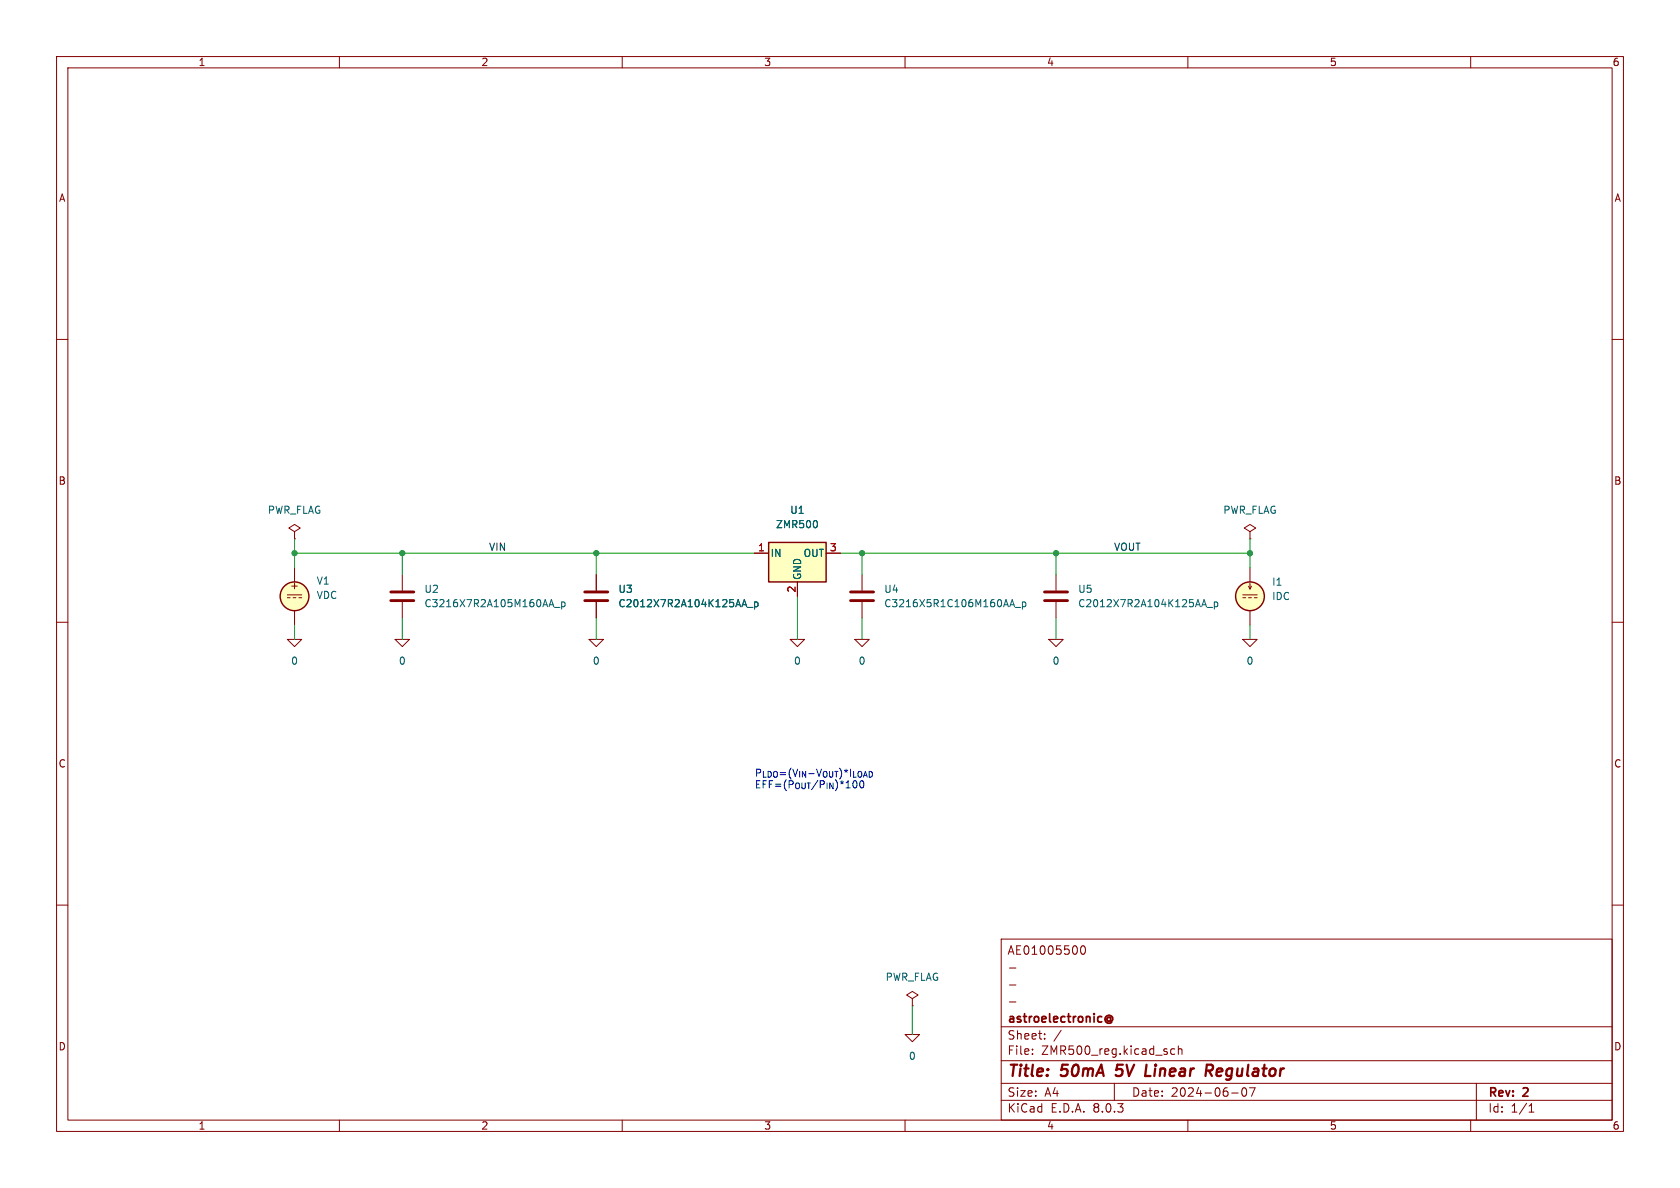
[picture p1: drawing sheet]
(kicad_sch
 (version 20231120)
 (generator "eeschema")
 (generator_version "8.0")
 (paper "A4")
 (title_block
  (title "50mA 5V Linear Regulator")
  (date "2024-06-07")
  (rev "2")
  (company "astroelectronic@")
  (comment 1 "-")
  (comment 2 "-")
  (comment 3 "-")
  (comment 4 "AE01005500"))
 (lib_symbols
  (symbol "ZMR500:0"
   (power)
   (pin_names
    (offset 0)) (exclude_from_sim no) (in_bom yes) (on_board yes)
   (property "Reference" "#GND" (at 0 -2.54 0) (effects (font (size 1.27 1.27)) (hide yes)))
   (property "Value" "0" (at 0 -1.778 0) (effects (font (size 1.27 1.27))))
   (property "Footprint" "" (at 0 0 0) (effects (font (size 1.27 1.27)) (hide yes)))
   (property "Datasheet" "~" (at 0 0 0) (effects (font (size 1.27 1.27)) (hide yes)))
   (property "Description" "0V reference potential for simulation" (at 0 0 0) (effects (font (size 1.27 1.27)) (hide yes)))
   (symbol "0_0_1"
    (polyline (pts (xy -1.27 0) (xy 0 -1.27) (xy 1.27 0) (xy -1.27 0)) (stroke (width 0) (type default)) (fill (type none))))
   (symbol "0_1_1"
    (pin power_in line (at 0 0 0) (length 0) hide (name "0" (effects (font (size 1.016 1.016)))) (number "1" (effects (font (size 1.016 1.016)))))))
  (symbol "ZMR500:C"
   (pin_numbers hide)
   (pin_names
    (offset 0.254)) (exclude_from_sim no) (in_bom yes) (on_board yes)
   (property "Reference" "C" (at 0.635 2.54 0) (effects (font (size 1.27 1.27)) (justify left)))
   (property "Value" "C" (at 0.635 -2.54 0) (effects (font (size 1.27 1.27)) (justify left)))
   (property "Footprint" "" (at 0.9652 -3.81 0) (effects (font (size 1.27 1.27)) (hide yes)))
   (property "Datasheet" "~" (at 0 0 0) (effects (font (size 1.27 1.27)) (hide yes)))
   (property "Description" "Unpolarized capacitor" (at 0 0 0) (effects (font (size 1.27 1.27)) (hide yes)))
   (symbol "C_0_1"
    (polyline (pts (xy -2.032 -0.762) (xy 2.032 -0.762)) (stroke (width 0.508) (type default)) (fill (type none)))
    (polyline (pts (xy -2.032 0.762) (xy 2.032 0.762)) (stroke (width 0.508) (type default)) (fill (type none))))
   (symbol "C_1_1"
    (pin passive line (at 0 3.81 270) (length 2.794) (name "~" (effects (font (size 1.27 1.27)))) (number "1" (effects (font (size 1.27 1.27)))))
    (pin passive line (at 0 -3.81 90) (length 2.794) (name "~" (effects (font (size 1.27 1.27)))) (number "2" (effects (font (size 1.27 1.27)))))))
  (symbol "ZMR500:IDC"
   (pin_numbers hide)
   (pin_names
    (offset 0.0254)) (exclude_from_sim no) (in_bom yes) (on_board yes)
   (property "Reference" "I" (at 2.54 2.54 0) (effects (font (size 1.27 1.27)) (justify left)))
   (property "Value" "1" (at 2.54 0 0) (effects (font (size 1.27 1.27)) (justify left)))
   (property "Footprint" "" (at 0 0 0) (effects (font (size 1.27 1.27)) (hide yes)))
   (property "Datasheet" "~" (at 0 0 0) (effects (font (size 1.27 1.27)) (hide yes)))
   (property "Description" "Current source, DC" (at 0 0 0) (effects (font (size 1.27 1.27)) (hide yes)))
   (property "Sim.Pins" "1=+ 2=-" (at 0 0 0) (effects (font (size 1.27 1.27)) (hide yes)))
   (property "Sim.Type" "DC" (at 0 0 0) (effects (font (size 1.27 1.27)) (hide yes)))
   (property "Sim.Device" "I" (at 0 0 0) (effects (font (size 1.27 1.27)) (justify left) (hide yes)))
   (property "Spice_Netlist_Enabled" "Y" (at 0 0 0) (effects (font (size 1.27 1.27)) (justify left) (hide yes)))
   (symbol "IDC_0_0"
    (polyline (pts (xy -1.27 0.254) (xy 1.27 0.254)) (stroke (width 0) (type default)) (fill (type none)))
    (polyline (pts (xy -0.762 -0.254) (xy -1.27 -0.254)) (stroke (width 0) (type default)) (fill (type none)))
    (polyline (pts (xy 0.254 -0.254) (xy -0.254 -0.254)) (stroke (width 0) (type default)) (fill (type none)))
    (polyline (pts (xy 1.27 -0.254) (xy 0.762 -0.254)) (stroke (width 0) (type default)) (fill (type none))))
   (symbol "IDC_0_1"
    (polyline (pts (xy 0 1.27) (xy 0 2.286)) (stroke (width 0) (type default)) (fill (type none)))
    (polyline (pts (xy -0.254 1.778) (xy 0 1.27) (xy 0.254 1.778)) (stroke (width 0) (type default)) (fill (type none)))
    (circle (center 0 0) (radius 2.54) (stroke (width 0.254) (type default)) (fill (type background))))
   (symbol "IDC_1_1"
    (pin passive line (at 0 5.08 270) (length 2.54) (name "~" (effects (font (size 1.27 1.27)))) (number "1" (effects (font (size 1.27 1.27)))))
    (pin passive line (at 0 -5.08 90) (length 2.54) (name "~" (effects (font (size 1.27 1.27)))) (number "2" (effects (font (size 1.27 1.27)))))))
  (symbol "ZMR500:PWR_FLAG"
   (power)
   (pin_numbers hide)
   (pin_names
    (offset 0) hide) (exclude_from_sim no) (in_bom yes) (on_board yes)
   (property "Reference" "#FLG" (at 0 1.905 0) (effects (font (size 1.27 1.27)) (hide yes)))
   (property "Value" "PWR_FLAG" (at 0 3.81 0) (effects (font (size 1.27 1.27))))
   (property "Footprint" "" (at 0 0 0) (effects (font (size 1.27 1.27)) (hide yes)))
   (property "Datasheet" "~" (at 0 0 0) (effects (font (size 1.27 1.27)) (hide yes)))
   (property "Description" "Special symbol for telling ERC where power comes from" (at 0 0 0) (effects (font (size 1.27 1.27)) (hide yes)))
   (symbol "PWR_FLAG_0_0"
    (pin power_out line (at 0 0 90) (length 0) (name "pwr" (effects (font (size 1.27 1.27)))) (number "1" (effects (font (size 1.27 1.27))))))
   (symbol "PWR_FLAG_0_1"
    (polyline (pts (xy 0 0) (xy 0 1.27) (xy -1.016 1.905) (xy 0 2.54) (xy 1.016 1.905) (xy 0 1.27)) (stroke (width 0) (type default)) (fill (type none)))))
  (symbol "ZMR500:VDC"
   (pin_numbers hide)
   (pin_names
    (offset 0.0254)) (exclude_from_sim no) (in_bom yes) (on_board yes)
   (property "Reference" "V" (at 2.54 2.54 0) (effects (font (size 1.27 1.27)) (justify left)))
   (property "Value" "1" (at 2.54 0 0) (effects (font (size 1.27 1.27)) (justify left)))
   (property "Footprint" "" (at 0 0 0) (effects (font (size 1.27 1.27)) (hide yes)))
   (property "Datasheet" "~" (at 0 0 0) (effects (font (size 1.27 1.27)) (hide yes)))
   (property "Description" "Voltage source, DC" (at 0 0 0) (effects (font (size 1.27 1.27)) (hide yes)))
   (property "Sim.Pins" "1=+ 2=-" (at 0 0 0) (effects (font (size 1.27 1.27)) (hide yes)))
   (property "Sim.Type" "DC" (at 0 0 0) (effects (font (size 1.27 1.27)) (hide yes)))
   (property "Sim.Device" "V" (at 0 0 0) (effects (font (size 1.27 1.27)) (justify left) (hide yes)))
   (property "Spice_Netlist_Enabled" "Y" (at 0 0 0) (effects (font (size 1.27 1.27)) (justify left) (hide yes)))
   (symbol "VDC_0_0"
    (polyline (pts (xy -1.27 0.254) (xy 1.27 0.254)) (stroke (width 0) (type default)) (fill (type none)))
    (polyline (pts (xy -0.762 -0.254) (xy -1.27 -0.254)) (stroke (width 0) (type default)) (fill (type none)))
    (polyline (pts (xy 0.254 -0.254) (xy -0.254 -0.254)) (stroke (width 0) (type default)) (fill (type none)))
    (polyline (pts (xy 1.27 -0.254) (xy 0.762 -0.254)) (stroke (width 0) (type default)) (fill (type none)))
    (text "+" (at 0 1.905 0) (effects (font (size 1.27 1.27)))))
   (symbol "VDC_0_1"
    (circle (center 0 0) (radius 2.54) (stroke (width 0.254) (type default)) (fill (type background))))
   (symbol "VDC_1_1"
    (pin passive line (at 0 5.08 270) (length 2.54) (name "~" (effects (font (size 1.27 1.27)))) (number "1" (effects (font (size 1.27 1.27)))))
    (pin passive line (at 0 -5.08 90) (length 2.54) (name "~" (effects (font (size 1.27 1.27)))) (number "2" (effects (font (size 1.27 1.27)))))))
  (symbol "ZMR500:ZMR500"
   (pin_names
    (offset 0.254)) (exclude_from_sim no) (in_bom yes) (on_board yes)
   (property "Reference" "U" (at -3.81 3.175 0) (effects (font (size 1.27 1.27))))
   (property "Value" "ZMR500" (at 0 3.175 0) (effects (font (size 1.27 1.27)) (justify left)))
   (property "Footprint" "" (at 0.635 -3.81 0) (effects (font (size 1.27 1.27)
    (italic yes)) (justify left) (hide yes)))
   (property "Datasheet" "https://www.diodes.com/assets/Datasheets/ZMRSERIES.pdf" (at 0 -1.27 0) (effects (font (size 1.27 1.27)) (hide yes)))
   (property "Description" "FIXED 5 VOLT MINIATURE VOLTAGE REGULATORS" (at 0 0 0) (effects (font (size 1.27 1.27)) (hide yes)))
   (symbol "ZMR500_0_1"
    (rectangle (start -5.08 1.905) (end 5.08 -5.08) (stroke (width 0.254) (type default)) (fill (type background))))
   (symbol "ZMR500_1_1"
    (pin passive line (at -7.62 0 0) (length 2.54) (name "IN" (effects (font (size 1.27 1.27)))) (number "1" (effects (font (size 1.27 1.27)))))
    (pin passive line (at 0 -7.62 90) (length 2.54) (name "GND" (effects (font (size 1.27 1.27)))) (number "2" (effects (font (size 1.27 1.27)))))
    (pin passive line (at 7.62 0 180) (length 2.54) (name "OUT" (effects (font (size 1.27 1.27)))) (number "3" (effects (font (size 1.27 1.27))))))))
 (junction
  (at 220.98 97.79)
  (diameter 0)
  (color 0 0 0 0))
 (junction
  (at 152.4 97.79)
  (diameter 0)
  (color 0 0 0 0))
 (junction
  (at 52.07 97.79)
  (diameter 0)
  (color 0 0 0 0))
 (junction
  (at 105.41 97.79)
  (diameter 0)
  (color 0 0 0 0))
 (junction
  (at 186.69 97.79)
  (diameter 0)
  (color 0 0 0 0))
 (junction
  (at 71.12 97.79)
  (diameter 0)
  (color 0 0 0 0))
 (wire
  (pts (xy 52.07 95.25) (xy 52.07 97.79))
  (stroke (width 0) (type default)))
 (wire
  (pts (xy 105.41 109.22) (xy 105.41 113.03))
  (stroke (width 0) (type default)))
 (wire
  (pts (xy 186.69 97.79) (xy 220.98 97.79))
  (stroke (width 0) (type default)))
 (wire
  (pts (xy 105.41 97.79) (xy 133.35 97.79))
  (stroke (width 0) (type default)))
 (wire
  (pts (xy 152.4 109.22) (xy 152.4 113.03))
  (stroke (width 0) (type default)))
 (wire
  (pts (xy 152.4 97.79) (xy 148.59 97.79))
  (stroke (width 0) (type default)))
 (wire
  (pts (xy 186.69 97.79) (xy 152.4 97.79))
  (stroke (width 0) (type default)))
 (wire
  (pts (xy 52.07 100.33) (xy 52.07 97.79))
  (stroke (width 0) (type default)))
 (wire
  (pts (xy 152.4 101.6) (xy 152.4 97.79))
  (stroke (width 0) (type default)))
 (wire
  (pts (xy 105.41 97.79) (xy 71.12 97.79))
  (stroke (width 0) (type default)))
 (wire
  (pts (xy 105.41 101.6) (xy 105.41 97.79))
  (stroke (width 0) (type default)))
 (wire
  (pts (xy 140.97 105.41) (xy 140.97 113.03))
  (stroke (width 0) (type default)))
 (wire
  (pts (xy 71.12 97.79) (xy 71.12 101.6))
  (stroke (width 0) (type default)))
 (wire
  (pts (xy 52.07 110.49) (xy 52.07 113.03))
  (stroke (width 0) (type default)))
 (wire
  (pts (xy 186.69 101.6) (xy 186.69 97.79))
  (stroke (width 0) (type default)))
 (wire
  (pts (xy 220.98 97.79) (xy 220.98 100.33))
  (stroke (width 0) (type default)))
 (wire
  (pts (xy 186.69 109.22) (xy 186.69 113.03))
  (stroke (width 0) (type default)))
 (wire
  (pts (xy 71.12 109.22) (xy 71.12 113.03))
  (stroke (width 0) (type default)))
 (wire
  (pts (xy 220.98 110.49) (xy 220.98 113.03))
  (stroke (width 0) (type default)))
 (wire
  (pts (xy 161.29 177.8) (xy 161.29 182.88))
  (stroke (width 0) (type default)))
 (wire
  (pts (xy 220.98 95.25) (xy 220.98 97.79))
  (stroke (width 0) (type default)))
 (wire
  (pts (xy 52.07 97.79) (xy 71.12 97.79))
  (stroke (width 0) (type default)))
 (text "P_{LDO}=(V_{IN}-V_{OUT})*I_{LOAD}\nEFF=(P_{OUT}/P_{IN})*100"
  (exclude_from_sim no)
  (at 133.35 139.7 0)
  (effects (font (size 1.27 1.27)) (justify left bottom)))
 (label "VOUT"
  (at 196.85 97.79 0)
  (fields_autoplaced yes)
  (effects (font (size 1.27 1.27)) (justify left bottom)))
 (label "VIN"
  (at 86.36 97.79 0)
  (fields_autoplaced yes)
  (effects (font (size 1.27 1.27)) (justify left bottom)))
 (symbol
  (lib_id "ZMR500:PWR_FLAG")
  (at 220.98 95.25 0)
  (unit 1)
  (exclude_from_sim no)
  (in_bom yes)
  (on_board yes)
  (dnp no)
  (fields_autoplaced yes)
  (property "Reference" "#FLG02" (at 220.98 93.345 0) (effects (font (size 1.27 1.27)) (hide yes)))
  (property "Value" "PWR_FLAG" (at 220.98 90.17 0) (effects (font (size 1.27 1.27))))
  (property "Footprint" "" (at 220.98 95.25 0) (effects (font (size 1.27 1.27)) (hide yes)))
  (property "Datasheet" "~" (at 220.98 95.25 0) (effects (font (size 1.27 1.27)) (hide yes)))
  (property "Description" "" (at 220.98 95.25 0) (effects (font (size 1.27 1.27)) (hide yes)))
  (pin "1")
  (instances (project "ZMR500" (path "" (reference "#FLG02") (unit 1))) (project "" (path "" (reference "#FLG02") (unit 1)))))
 (symbol
  (lib_id "ZMR500:C")
  (at 186.69 105.41 0)
  (unit 1)
  (exclude_from_sim no)
  (in_bom yes)
  (on_board yes)
  (dnp no)
  (fields_autoplaced yes)
  (property "Reference" "U5" (at 190.5 104.1399 0) (effects (font (size 1.27 1.27)) (justify left)))
  (property "Value" "C2012X7R2A104K125AA_p" (at 190.5 106.6799 0) (effects (font (size 1.27 1.27)) (justify left)))
  (property "Footprint" "" (at 187.6552 109.22 0) (effects (font (size 1.27 1.27)) (hide yes)))
  (property "Datasheet" "~" (at 186.69 105.41 0) (effects (font (size 1.27 1.27)) (hide yes)))
  (property "Description" "" (at 186.69 105.41 0) (effects (font (size 1.27 1.27)) (hide yes)))
  (property "Sim.Library" "C:\\AE\\ZMR500\\_models\\C2012X7R2A104K125AA_p.mod" (at 186.69 105.41 0) (effects (font (size 1.27 1.27)) (hide yes)))
  (property "Sim.Name" "C2012X7R2A104K125AA_p" (at 186.69 105.41 0) (effects (font (size 1.27 1.27)) (hide yes)))
  (property "Sim.Pins" "1=n1 2=n2" (at 0 0 0) (effects (font (size 1.27 1.27)) (hide yes)))
  (property "Sim.Device" "SUBCKT" (at 186.69 105.41 0) (effects (font (size 1.27 1.27)) (hide yes)))
  (pin "1")
  (pin "2"))
 (symbol
  (lib_id "ZMR500:0")
  (at 161.29 182.88 0)
  (unit 1)
  (exclude_from_sim no)
  (in_bom yes)
  (on_board yes)
  (dnp no)
  (fields_autoplaced yes)
  (property "Reference" "#GND0108" (at 161.29 185.42 0) (effects (font (size 1.27 1.27)) (hide yes)))
  (property "Value" "0" (at 161.29 186.69 0) (effects (font (size 1.27 1.27))))
  (property "Footprint" "" (at 161.29 182.88 0) (effects (font (size 1.27 1.27)) (hide yes)))
  (property "Datasheet" "~" (at 161.29 182.88 0) (effects (font (size 1.27 1.27)) (hide yes)))
  (property "Description" "" (at 161.29 182.88 0) (effects (font (size 1.27 1.27)) (hide yes)))
  (pin "1")
  (instances (project "ZMR500" (path "" (reference "#GND0108") (unit 1))) (project "" (path "" (reference "#GND0108") (unit 1)))))
 (symbol
  (lib_id "ZMR500:C")
  (at 71.12 105.41 0)
  (unit 1)
  (exclude_from_sim no)
  (in_bom yes)
  (on_board yes)
  (dnp no)
  (fields_autoplaced yes)
  (property "Reference" "U2" (at 74.93 104.1399 0) (effects (font (size 1.27 1.27)) (justify left)))
  (property "Value" "C3216X7R2A105M160AA_p" (at 74.93 106.6799 0) (effects (font (size 1.27 1.27)) (justify left)))
  (property "Footprint" "" (at 72.0852 109.22 0) (effects (font (size 1.27 1.27)) (hide yes)))
  (property "Datasheet" "~" (at 71.12 105.41 0) (effects (font (size 1.27 1.27)) (hide yes)))
  (property "Description" "" (at 71.12 105.41 0) (effects (font (size 1.27 1.27)) (hide yes)))
  (property "Sim.Library" "C:\\AE\\ZMR500\\_models\\C3216X7R2A105M160AA_p.mod" (at 71.12 105.41 0) (effects (font (size 1.27 1.27)) (hide yes)))
  (property "Sim.Name" "C3216X7R2A105M160AA_p" (at 71.12 105.41 0) (effects (font (size 1.27 1.27)) (hide yes)))
  (property "Sim.Pins" "1=n1 2=n2" (at 0 0 0) (effects (font (size 1.27 1.27)) (hide yes)))
  (property "Sim.Device" "SUBCKT" (at 71.12 105.41 0) (effects (font (size 1.27 1.27)) (hide yes)))
  (pin "1")
  (pin "2"))
 (symbol
  (lib_id "ZMR500:C")
  (at 152.4 105.41 0)
  (unit 1)
  (exclude_from_sim no)
  (in_bom yes)
  (on_board yes)
  (dnp no)
  (fields_autoplaced yes)
  (property "Reference" "U4" (at 156.21 104.1399 0) (effects (font (size 1.27 1.27)) (justify left)))
  (property "Value" "C3216X5R1C106M160AA_p" (at 156.21 106.6799 0) (effects (font (size 1.27 1.27)) (justify left)))
  (property "Footprint" "" (at 153.3652 109.22 0) (effects (font (size 1.27 1.27)) (hide yes)))
  (property "Datasheet" "~" (at 152.4 105.41 0) (effects (font (size 1.27 1.27)) (hide yes)))
  (property "Description" "" (at 152.4 105.41 0) (effects (font (size 1.27 1.27)) (hide yes)))
  (property "Sim.Library" "C:\\AE\\ZMR500\\_models\\C3216X5R1C106M160AA_p.mod" (at 152.4 105.41 0) (effects (font (size 1.27 1.27)) (hide yes)))
  (property "Sim.Name" "C3216X5R1C106M160AA_p" (at 152.4 105.41 0) (effects (font (size 1.27 1.27)) (hide yes)))
  (property "Sim.Pins" "1=n1 2=n2" (at 0 0 0) (effects (font (size 1.27 1.27)) (hide yes)))
  (property "Sim.Device" "SUBCKT" (at 152.4 105.41 0) (effects (font (size 1.27 1.27)) (hide yes)))
  (pin "1")
  (pin "2"))
 (symbol
  (lib_id "ZMR500:ZMR500")
  (at 140.97 97.79 0)
  (unit 1)
  (exclude_from_sim no)
  (in_bom yes)
  (on_board yes)
  (dnp no)
  (fields_autoplaced yes)
  (property "Reference" "U1" (at 140.97 90.17 0) (effects (font (size 1.27 1.27))))
  (property "Value" "ZMR500" (at 140.97 92.71 0) (effects (font (size 1.27 1.27))))
  (property "Footprint" "" (at 141.605 101.6 0) (effects (font (size 1.27 1.27)
    (italic yes)) (justify left) (hide yes)))
  (property "Datasheet" "https://www.diodes.com/assets/Datasheets/ZMRSERIES.pdf" (at 140.97 99.06 0) (effects (font (size 1.27 1.27)) (hide yes)))
  (property "Description" "" (at 140.97 97.79 0) (effects (font (size 1.27 1.27)) (hide yes)))
  (property "Sim.Library" "C:\\AE\\ZMR500\\_models\\ZMR500.spice.txt" (at 140.97 97.79 0) (effects (font (size 1.27 1.27)) (hide yes)))
  (property "Sim.Name" "ZMR500" (at 140.97 97.79 0) (effects (font (size 1.27 1.27)) (hide yes)))
  (property "Sim.Pins" "1=1 2=2 3=3" (at 0 0 0) (effects (font (size 1.27 1.27)) (hide yes)))
  (property "Sim.Device" "SUBCKT" (at 140.97 97.79 0) (effects (font (size 1.27 1.27)) (hide yes)))
  (pin "1")
  (pin "2")
  (pin "3")
  (instances (project "ZMR500" (path "" (reference "U1") (unit 1))) (project "" (path "" (reference "U1") (unit 1)))))
 (symbol
  (lib_id "ZMR500:VDC")
  (at 52.07 105.41 0)
  (unit 1)
  (exclude_from_sim no)
  (in_bom yes)
  (on_board yes)
  (dnp no)
  (fields_autoplaced yes)
  (property "Reference" "V1" (at 55.88 102.6801 0) (effects (font (size 1.27 1.27)) (justify left)))
  (property "Value" "VDC" (at 55.88 105.2201 0) (effects (font (size 1.27 1.27)) (justify left)))
  (property "Footprint" "" (at 52.07 105.41 0) (effects (font (size 1.27 1.27)) (hide yes)))
  (property "Datasheet" "~" (at 52.07 105.41 0) (effects (font (size 1.27 1.27)) (hide yes)))
  (property "Description" "" (at 52.07 105.41 0) (effects (font (size 1.27 1.27)) (hide yes)))
  (property "Sim.Device" "SPICE" (at 52.07 105.41 0) (effects (font (size 1.27 1.27)) (justify left) (hide yes)))
  (property "Sim.Params" "type=\"V\" model=\"{VSOURCE}\" lib=\"\"" (at 0 0 0) (effects (font (size 1.27 1.27)) (hide yes)))
  (property "Sim.Pins" "1=1 2=2" (at 0 0 0) (effects (font (size 1.27 1.27)) (hide yes)))
  (pin "1")
  (pin "2"))
 (symbol
  (lib_id "ZMR500:0")
  (at 105.41 113.03 0)
  (unit 1)
  (exclude_from_sim no)
  (in_bom yes)
  (on_board yes)
  (dnp no)
  (fields_autoplaced yes)
  (property "Reference" "#GND0101" (at 105.41 115.57 0) (effects (font (size 1.27 1.27)) (hide yes)))
  (property "Value" "0" (at 105.41 116.84 0) (effects (font (size 1.27 1.27))))
  (property "Footprint" "" (at 105.41 113.03 0) (effects (font (size 1.27 1.27)) (hide yes)))
  (property "Datasheet" "~" (at 105.41 113.03 0) (effects (font (size 1.27 1.27)) (hide yes)))
  (property "Description" "" (at 105.41 113.03 0) (effects (font (size 1.27 1.27)) (hide yes)))
  (pin "1")
  (instances (project "ZMR500" (path "" (reference "#GND0101") (unit 1))) (project "" (path "" (reference "#GND0101") (unit 1)))))
 (symbol
  (lib_id "ZMR500:IDC")
  (at 220.98 105.41 0)
  (unit 1)
  (exclude_from_sim no)
  (in_bom yes)
  (on_board yes)
  (dnp no)
  (fields_autoplaced yes)
  (property "Reference" "I1" (at 224.79 102.8699 0) (effects (font (size 1.27 1.27)) (justify left)))
  (property "Value" "IDC" (at 224.79 105.4099 0) (effects (font (size 1.27 1.27)) (justify left)))
  (property "Footprint" "" (at 220.98 105.41 0) (effects (font (size 1.27 1.27)) (hide yes)))
  (property "Datasheet" "~" (at 220.98 105.41 0) (effects (font (size 1.27 1.27)) (hide yes)))
  (property "Description" "" (at 220.98 105.41 0) (effects (font (size 1.27 1.27)) (hide yes)))
  (property "Sim.Device" "SPICE" (at 220.98 105.41 0) (effects (font (size 1.27 1.27)) (justify left) (hide yes)))
  (property "Sim.Params" "type=\"I\" model=\"{ILOAD}\" lib=\"\"" (at 0 0 0) (effects (font (size 1.27 1.27)) (hide yes)))
  (property "Sim.Pins" "1=1 2=2" (at 0 0 0) (effects (font (size 1.27 1.27)) (hide yes)))
  (pin "1")
  (pin "2"))
 (symbol
  (lib_id "ZMR500:C")
  (at 105.41 105.41 0)
  (unit 1)
  (exclude_from_sim no)
  (in_bom yes)
  (on_board yes)
  (dnp no)
  (fields_autoplaced yes)
  (property "Reference" "U3" (at 109.22 104.1399 0) (effects (font (size 1.27 1.27)) (justify left)))
  (property "Value" "C2012X7R2A104K125AA_p" (at 109.22 106.6799 0) (effects (font (size 1.27 1.27)) (justify left)))
  (property "Footprint" "" (at 106.3752 109.22 0) (effects (font (size 1.27 1.27)) (hide yes)))
  (property "Datasheet" "~" (at 105.41 105.41 0) (effects (font (size 1.27 1.27)) (hide yes)))
  (property "Description" "" (at 105.41 105.41 0) (effects (font (size 1.27 1.27)) (hide yes)))
  (property "Sim.Library" "C:\\AE\\ZMR500\\_models\\C2012X7R2A104K125AA_p.mod" (at 105.41 105.41 0) (effects (font (size 1.27 1.27)) (hide yes)))
  (property "Sim.Name" "C2012X7R2A104K125AA_p" (at 105.41 105.41 0) (effects (font (size 1.27 1.27)) (hide yes)))
  (property "Sim.Pins" "1=n1 2=n2" (at 0 0 0) (effects (font (size 1.27 1.27)) (hide yes)))
  (property "Sim.Device" "SUBCKT" (at 105.41 105.41 0) (effects (font (size 1.27 1.27)) (hide yes)))
  (pin "1")
  (pin "2"))
 (symbol
  (lib_id "ZMR500:PWR_FLAG")
  (at 52.07 95.25 0)
  (unit 1)
  (exclude_from_sim no)
  (in_bom yes)
  (on_board yes)
  (dnp no)
  (fields_autoplaced yes)
  (property "Reference" "#FLG01" (at 52.07 93.345 0) (effects (font (size 1.27 1.27)) (hide yes)))
  (property "Value" "PWR_FLAG" (at 52.07 90.17 0) (effects (font (size 1.27 1.27))))
  (property "Footprint" "" (at 52.07 95.25 0) (effects (font (size 1.27 1.27)) (hide yes)))
  (property "Datasheet" "~" (at 52.07 95.25 0) (effects (font (size 1.27 1.27)) (hide yes)))
  (property "Description" "" (at 52.07 95.25 0) (effects (font (size 1.27 1.27)) (hide yes)))
  (pin "1")
  (instances (project "ZMR500" (path "" (reference "#FLG01") (unit 1))) (project "" (path "" (reference "#FLG01") (unit 1)))))
 (symbol
  (lib_id "ZMR500:0")
  (at 140.97 113.03 0)
  (unit 1)
  (exclude_from_sim no)
  (in_bom yes)
  (on_board yes)
  (dnp no)
  (fields_autoplaced yes)
  (property "Reference" "#GND0104" (at 140.97 115.57 0) (effects (font (size 1.27 1.27)) (hide yes)))
  (property "Value" "0" (at 140.97 116.84 0) (effects (font (size 1.27 1.27))))
  (property "Footprint" "" (at 140.97 113.03 0) (effects (font (size 1.27 1.27)) (hide yes)))
  (property "Datasheet" "~" (at 140.97 113.03 0) (effects (font (size 1.27 1.27)) (hide yes)))
  (property "Description" "" (at 140.97 113.03 0) (effects (font (size 1.27 1.27)) (hide yes)))
  (pin "1")
  (instances (project "ZMR500" (path "" (reference "#GND0104") (unit 1))) (project "" (path "" (reference "#GND0104") (unit 1)))))
 (symbol
  (lib_id "ZMR500:0")
  (at 152.4 113.03 0)
  (unit 1)
  (exclude_from_sim no)
  (in_bom yes)
  (on_board yes)
  (dnp no)
  (fields_autoplaced yes)
  (property "Reference" "#GND0107" (at 152.4 115.57 0) (effects (font (size 1.27 1.27)) (hide yes)))
  (property "Value" "0" (at 152.4 116.84 0) (effects (font (size 1.27 1.27))))
  (property "Footprint" "" (at 152.4 113.03 0) (effects (font (size 1.27 1.27)) (hide yes)))
  (property "Datasheet" "~" (at 152.4 113.03 0) (effects (font (size 1.27 1.27)) (hide yes)))
  (property "Description" "" (at 152.4 113.03 0) (effects (font (size 1.27 1.27)) (hide yes)))
  (pin "1")
  (instances (project "ZMR500" (path "" (reference "#GND0107") (unit 1))) (project "" (path "" (reference "#GND0107") (unit 1)))))
 (symbol
  (lib_id "ZMR500:0")
  (at 186.69 113.03 0)
  (unit 1)
  (exclude_from_sim no)
  (in_bom yes)
  (on_board yes)
  (dnp no)
  (fields_autoplaced yes)
  (property "Reference" "#GND0106" (at 186.69 115.57 0) (effects (font (size 1.27 1.27)) (hide yes)))
  (property "Value" "0" (at 186.69 116.84 0) (effects (font (size 1.27 1.27))))
  (property "Footprint" "" (at 186.69 113.03 0) (effects (font (size 1.27 1.27)) (hide yes)))
  (property "Datasheet" "~" (at 186.69 113.03 0) (effects (font (size 1.27 1.27)) (hide yes)))
  (property "Description" "" (at 186.69 113.03 0) (effects (font (size 1.27 1.27)) (hide yes)))
  (pin "1")
  (instances (project "ZMR500" (path "" (reference "#GND0106") (unit 1))) (project "" (path "" (reference "#GND0106") (unit 1)))))
 (symbol
  (lib_id "ZMR500:0")
  (at 71.12 113.03 0)
  (unit 1)
  (exclude_from_sim no)
  (in_bom yes)
  (on_board yes)
  (dnp no)
  (fields_autoplaced yes)
  (property "Reference" "#GND0102" (at 71.12 115.57 0) (effects (font (size 1.27 1.27)) (hide yes)))
  (property "Value" "0" (at 71.12 116.84 0) (effects (font (size 1.27 1.27))))
  (property "Footprint" "" (at 71.12 113.03 0) (effects (font (size 1.27 1.27)) (hide yes)))
  (property "Datasheet" "~" (at 71.12 113.03 0) (effects (font (size 1.27 1.27)) (hide yes)))
  (property "Description" "" (at 71.12 113.03 0) (effects (font (size 1.27 1.27)) (hide yes)))
  (pin "1")
  (instances (project "ZMR500" (path "" (reference "#GND0102") (unit 1))) (project "" (path "" (reference "#GND0102") (unit 1)))))
 (symbol
  (lib_id "ZMR500:0")
  (at 52.07 113.03 0)
  (unit 1)
  (exclude_from_sim no)
  (in_bom yes)
  (on_board yes)
  (dnp no)
  (fields_autoplaced yes)
  (property "Reference" "#GND0103" (at 52.07 115.57 0) (effects (font (size 1.27 1.27)) (hide yes)))
  (property "Value" "0" (at 52.07 116.84 0) (effects (font (size 1.27 1.27))))
  (property "Footprint" "" (at 52.07 113.03 0) (effects (font (size 1.27 1.27)) (hide yes)))
  (property "Datasheet" "~" (at 52.07 113.03 0) (effects (font (size 1.27 1.27)) (hide yes)))
  (property "Description" "" (at 52.07 113.03 0) (effects (font (size 1.27 1.27)) (hide yes)))
  (pin "1")
  (instances (project "ZMR500" (path "" (reference "#GND0103") (unit 1))) (project "" (path "" (reference "#GND0103") (unit 1)))))
 (symbol
  (lib_id "ZMR500:PWR_FLAG")
  (at 161.29 177.8 0)
  (unit 1)
  (exclude_from_sim no)
  (in_bom yes)
  (on_board yes)
  (dnp no)
  (fields_autoplaced yes)
  (property "Reference" "#FLG03" (at 161.29 175.895 0) (effects (font (size 1.27 1.27)) (hide yes)))
  (property "Value" "PWR_FLAG" (at 161.29 172.72 0) (effects (font (size 1.27 1.27))))
  (property "Footprint" "" (at 161.29 177.8 0) (effects (font (size 1.27 1.27)) (hide yes)))
  (property "Datasheet" "~" (at 161.29 177.8 0) (effects (font (size 1.27 1.27)) (hide yes)))
  (property "Description" "" (at 161.29 177.8 0) (effects (font (size 1.27 1.27)) (hide yes)))
  (pin "1")
  (instances (project "ZMR500" (path "" (reference "#FLG03") (unit 1))) (project "" (path "" (reference "#FLG03") (unit 1)))))
 (symbol
  (lib_id "ZMR500:0")
  (at 220.98 113.03 0)
  (unit 1)
  (exclude_from_sim no)
  (in_bom yes)
  (on_board yes)
  (dnp no)
  (fields_autoplaced yes)
  (property "Reference" "#GND0105" (at 220.98 115.57 0) (effects (font (size 1.27 1.27)) (hide yes)))
  (property "Value" "0" (at 220.98 116.84 0) (effects (font (size 1.27 1.27))))
  (property "Footprint" "" (at 220.98 113.03 0) (effects (font (size 1.27 1.27)) (hide yes)))
  (property "Datasheet" "~" (at 220.98 113.03 0) (effects (font (size 1.27 1.27)) (hide yes)))
  (property "Description" "" (at 220.98 113.03 0) (effects (font (size 1.27 1.27)) (hide yes)))
  (pin "1")
  (instances (project "ZMR500" (path "" (reference "#GND0105") (unit 1))) (project "" (path "" (reference "#GND0105") (unit 1)))))
 (sheet_instances
  (path ""
   (page "1"))))
